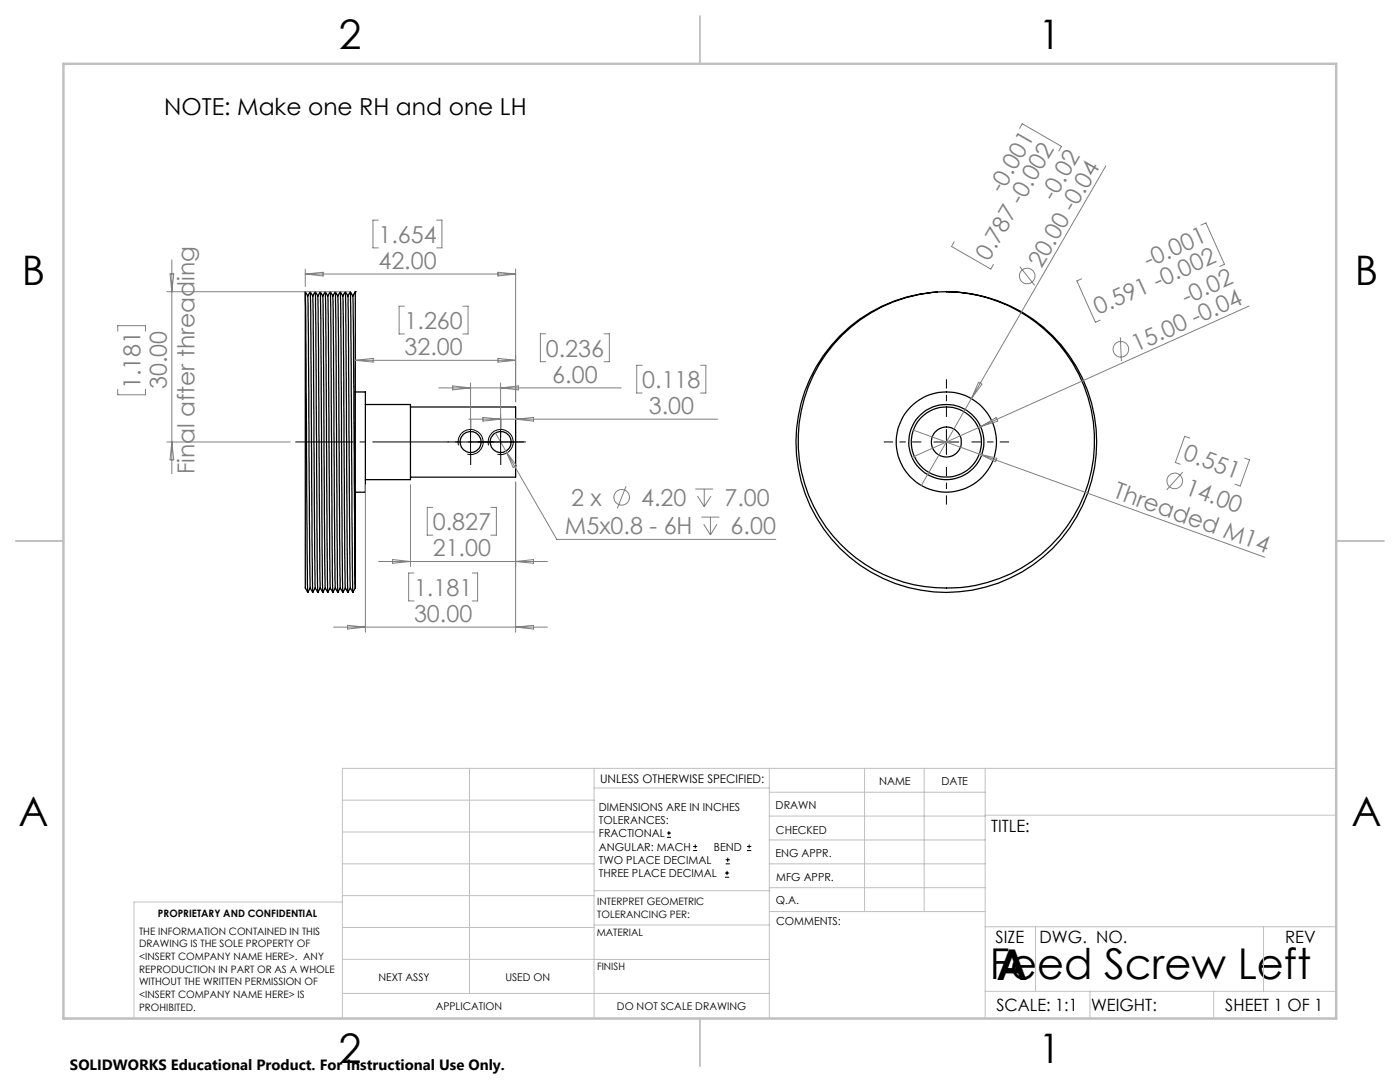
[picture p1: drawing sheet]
<svg xmlns="http://www.w3.org/2000/svg" width="279mm" height="216mm" viewBox="0 0 279 216" stroke-linecap="round" stroke-linejoin="round" font-family="sans-serif">
<g fill="none" stroke="#000" stroke-width=".25">
<path d="M60.9 58.2l.5 .9M60.9 58.2v59.1l.5 .9M60.9 58.2l.5 60M61.4 59.1l.5 58.2M61.9 58.2l.5 .9M61.9 58.2l-.5 .9M61.9 58.2l.5 60M62.4 59.1l.5 58.2M62.9 58.2l-.5 .9M62.9 58.2l.5 .9M62.9 58.2l.5 60M63.4 59.1l.5 58.2"/>
<path d="M63.9 58.2l.5 .9M63.9 58.2l-.5 .9M63.9 58.2l.5 60M64.4 59.1l.5 58.2M64.9 58.2l.5 .9M64.9 58.2l-.5 .9M64.9 58.2l.5 60M65.4 59.1l.5 57.3a2.21 2.21 0 0 0 .5 1.8M65.9 58.2l-.5 .9M66.4 59.1l-.5-.9 .5 60M66.4 59.1l.5 58.2M66.9 58.2l.5 .9"/>
<path d="M66.9 58.2l-.5 .9M66.9 58.2l.5 60M67.4 59.1l.5 58.2M67.9 58.2l.5 .9M67.9 58.2l-.5 .9M67.9 58.2l.5 60M68.4 59.1l.5 58.2M68.9 58.2l.5 .9M68.9 58.2l-.5 .9M68.9 58.2l.5 60M69.4 59.1l.5 58.2M69.9 58.2l.5 .9"/>
<path d="M69.9 58.2l-.5 .9M69.9 58.2l.5 60M70.4 59.1l.5 58.2M70.9 58.2l-.5 .9M70.9 58.2h.1M70.9 58.2v59.1M188.9 58.2a30 30 0 0 1 26.2 44.3 30 30 0 0 1-51.4 2.1 30 30 0 0 1 22.6-46.3h.7M70.9 78.2h2v20h-2M168 67a29.5 29.5 0 0 1 35-5.1 29.5 29.5 0 0 1 14.8 32.1 29.6 29.6 0 0 1-41.9 20.4 29.6 29.6 0 0 1-9.6-45.6zM72.9 80.7h9v15h-9M81.9 81.2h21v14h-21M61.9 117.3l-.5 .9"/>
<path d="M61.9 117.3l.5 .9M62.9 117.3l-.5 .9M62.9 117.3l.5 .9M63.9 117.3l-.5 .9M63.9 117.3l.5 .9M64.9 117.3l-.5 .9M64.9 117.3l.5 .9M65.9 117.3l-.5 .9M66.9 117.3l-.5 .9M66.9 117.3l.5 .9M67.9 117.3l-.5 .9M67.9 117.3l.5 .9"/>
<path d="M68.9 117.3l-.5 .9M68.9 117.3l.5 .9M69.9 117.3l-.5 .9M69.9 117.3l.5 .9M70.9 117.3l-.5 .9"/>
<circle cx="93.9" cy="88.2" r="2.1"/>
<circle cx="99.9" cy="88.2" r="2.1"/>
<circle cx="188.9" cy="88.2" r="10"/>
<circle cx="188.9" cy="88.2" r="3"/>
<circle cx="188.9" cy="88.2" r="7.5"/>
<circle cx="188.9" cy="88.2" r="7"/>
</g>
<g fill="none" stroke="#808080" stroke-width=".2">
<path d="M203.5 25.6l.5-.9 7.8 4.5-.5 .9M220.7 33.1l-26.8 46.5M33.3 58.2h36.6M33.9 54.6h.8l-.4 3.6zM34.3 51.9v42.6M60.9 53.7v3.5M60.9 54.7h42M60.9 54.7l3.6-.4v.8zM75.5 43.9h-1.1v5.6h1.1M87.1 43.9h1.1v5.6h-1.1M99.4 54.3l3.5 .4-3.5 .4zM102.9 53.7v26.5"/>
<path d="M190.4 48.2l-.5 1 7.8 4.5 .6-.9M203.5 53.2l3 3.7M215.9 55.6l-1 .5 3.7 8.2 1-.4M239.7 44.9l1-.4 3.7 8.2-1 .5M23.5 66.1v-1.1h5.5v1.1M23.5 77.7v1.1h5.5v-1.1M70.9 71.9h32M70.9 71.9l3.6-.4v.7zM80.7 61.1h-1v5.5h1M87.6 77.4h36.4M90.3 77l3.6 .4-3.6 .4zM92.4 61.1h1v5.5h-1"/>
<path d="M93.9 76.4v10.8M99.4 71.5l3.5 .4-3.5 .3zM99.9 76.4v10.8M99.9 77.4l3.6-.4v.8zM108.9 66.6h-1.1v5.6h1.1M120.5 66.6h1.1v5.6h-1.1M128.2 72.9h-1.1v5.5h1.1M139.8 72.9h1.1v5.5h-1.1M193.9 79.6l-10 17.3M195.3 76.3l.7 .4-2.1 2.9zM223.6 67.3l.2 4.8M249.3 61.1l-67.3 30.2"/>
<path d="M33.3 88.2h24.6M34.3 88.2l.4 3.6h-.8zM72.9 96.7v29.5M81.9 96.7v16.3M93.6 83.6h49.6M96.4 83.3l3.5 .3-3.5 .4zM98.9 86.4l2.1 3.6M101 90l10.1 17.6h43.7M101 90l2.1 2.9-.7 .4zM102.9 83.6l3.6-.3v.7zM102.9 96.2v30M125 97l-1.8 4.5"/>
<path d="M138.7 97.6h3.6M139.2 99l1.3 2.1M140.5 97.6v3.5M141.9 99l-1.4 2.1M182.3 85.8l13.1 4.8M195.4 90.6l57 20.6M195.4 90.6l3.5 .8-.3 .7zM195.7 85.1l3.1-1.8 .3 .7zM236 94.2l-3.2 3.6M237.5 87.4l-1.1-.3-1.8 5.2 .9 .3M248.4 91.4l1 .4-1.9 5.2-1-.4M75.6 112h33.7"/>
<path d="M78.4 111.7l3.5 .3-3.5 .4zM82.6 114.3h-1v5.6h1M86.4 101.2h-1.1v5.6h1.1M94.3 114.3h1v5.6h-1M98 101.2h1.1v5.6h-1.1M102.9 112l3.6-.3v.7zM140 103.2h3.5M140.4 104.6l1.4 2.2M141.8 103.2v3.6M143.1 104.6l-1.3 2.2M66.6 125.1h42.7M69.4 124.8l3.5 .3-3.5 .4z"/>
<path d="M102.9 125.1l3.6-.3v.7z"/>
<circle cx="205" cy="55.1" r="1.56"/>
<circle cx="223.7" cy="69.7" r="1.56"/>
<circle cx="124.1" cy="99.2" r="1.55"/>
<circle cx="234.4" cy="96" r="1.55"/>
</g>
<g fill="none" stroke="#000" stroke-width=".2">
<path d="M91.4 88.2h5M91.5 88.9a2.5 2.5 0 0 1 2.2-3.2 2.5 2.5 0 0 1 2.7 2.7 2.5 2.5 0 0 1-3.1 2.2M93.9 85.7v5M97.4 88.2h5M97.5 88.9a2.5 2.5 0 0 1 2.2-3.2 2.5 2.5 0 0 1 2.7 2.7 2.5 2.5 0 0 1-3.1 2.2M99.9 85.7v5M186.4 88.2h4.9M188.9 85.7v5M133.1 167.1h.8M133.1 166.2h.8M133.5 165.8v.9M138.3 169.7h.8"/>
<path d="M138.3 168.9h.8M138.7 168.5v.8M144.7 175h.8M144.7 174.2h.8M144.8 172.4h.9M144.8 171.6h.9M145.1 173.8v.8M145.2 171.1v.9M149.1 169.7h.8M149.1 168.9h.8M149.5 168.5v.8"/>
</g>
<path d="M104.9 88.2h-46" fill="none" stroke="#000" stroke-width=".2" stroke-dasharray="15.2 1.3 1.3 1.3" stroke-dashoffset="3.7" stroke-linecap="butt"/>
<path d="M183.9 88.2h-7.5M188.9 83.2v-7.5M188.9 93.2v7.5M193.9 88.2h7.5" fill="none" stroke="#000" stroke-width=".2" stroke-dasharray="15.2 1.3 1.3 1.3" stroke-dashoffset="13.4" stroke-linecap="butt"/>
<path d="M91.4 88.2h-2.1M93.9 85.7v-2.1M93.9 90.7v2.1M96.4 88.2h2.1M97.4 88.2h-2.1M99.9 85.7v-2.1M99.9 90.7v2.1M102.4 88.2h2.1" fill="none" stroke="#000" stroke-width=".2" stroke-dasharray="15.2 1.3 1.3 1.3" stroke-linecap="butt"/>
<g fill="none" stroke="#c0c0c0" stroke-width=".2">
<path d="M68.3 159.7h50.3M93.7 153.3v44.9M118.6 153.3v49.9M118.6 157.2h34.9M153.5 153.3v49.9M153.5 158.1h43.1M172.5 153.3v28.6M184.4 153.3v28.6M196.6 153.3v49.9M266.7 153.3h-198.4v49.9M68.3 178.7h50.3M68.3 172.4h50.3"/>
<path d="M68.3 166h50.3M68.3 180h-41.6v23.2M118.6 177.7h35M153.5 167.6h43.1M153.5 162.8h43.1M153.5 172.4h43.1M153.5 177.1h43.1M196.6 162.7h70.1M68.3 198.2h85.2M68.3 191.4l85.2 .1M68.3 185.1h50.3M118.6 184.6h35"/>
<path d="M153.6 181.9h43M196.6 197.8h70.1M196.6 184.9h70.1M206.7 184.9v12.9M217.5 197.8v5.4M242.2 197.8v5.4M252.2 184.9v12.9"/>
</g>
<path d="M139.7 3.2v9.5M3.1 107.9h9.6M266.7 107.9h9.5M139.7 203.2v9.6" fill="none" stroke="#c0c0c0" stroke-width=".25"/>
<path d="M12.7 12.7h254v190.5h-254z" fill="none" stroke="#c0c0c0" stroke-width=".5"/>
<g font-size="8.5">
<text x="197.5" y="195.4">Feed Screw Left</text>
<text x="198.9" y="195.5">A</text>
</g>
<g font-size="8.1">
<text x="67.6" y="9.7">2</text>
<text x="207.3" y="9.7">1</text>
<text x="4.4" y="57">B</text>
<text x="270.4" y="57">B</text>
<text x="3.7" y="164.9">A</text>
<text x="269.7" y="164.9">A</text>
<text x="67.6" y="212.2">2</text>
<text x="207.3" y="212.2">1</text>
</g>
<text font-size="4.7" x="32.8" y="23">NOTE: Make one RH and one LH</text>
<g font-size="4.7" fill="#808080">
<text x="200" y="38.8" transform="rotate(-60 200 38.8)">-0.001</text>
<text x="210.4" y="40.3" transform="rotate(-60 210.4 40.3)">-0.02</text>
<text x="75.5" y="48.4">1.654</text>
<text x="75.5" y="53.7">42.00</text>
<text x="197.4" y="52.2" transform="rotate(-60 197.4 52.2)">0.787 -0.002</text>
<text x="207.8" y="53.7" transform="rotate(-60 207.8 53.7)">20.00 -0.04</text>
<text x="229.1" y="53.5" transform="rotate(-24 229.1 53.5)">-0.001</text>
<text x="80.7" y="65.6">1.260</text>
<text x="219.2" y="62.9" transform="rotate(-24 219.2 62.9)">0.591 -0.002</text>
<text x="236.7" y="60.8" transform="rotate(-24 236.7 60.8)">-0.02</text>
<text x="80.7" y="70.8">32.00</text>
<text x="108.9" y="71.1">0.236</text>
<text x="226.8" y="70.2" transform="rotate(-24 226.8 70.2)">15.00 -0.04</text>
<text x="28" y="77.7" transform="rotate(-90 28 77.7)">1.181</text>
<text x="33.3" y="77.7" transform="rotate(-90 33.3 77.7)">30.00</text>
<text x="110.2" y="76.4">6.00</text>
<text x="128.2" y="77.4">0.118</text>
<text x="129.5" y="82.6">3.00</text>
<text x="38.8" y="94.7" transform="rotate(-90 38.8 94.7)">Final after threading</text>
<text x="235.9" y="91.7" transform="rotate(20 235.9 91.7)">0.551</text>
<text x="114" y="100.9">2 x</text>
<text x="127.9" y="100.9">4.20</text>
<text x="144.6" y="100.9">7.00</text>
<text x="222" y="99.2" transform="rotate(20 222 99.2)">Threaded M14</text>
<text x="236.3" y="98.5" transform="rotate(20 236.3 98.5)">14.00</text>
<text x="86.4" y="105.8">0.827</text>
<text x="112.7" y="106.5">M5x0.8 - 6H</text>
<text x="145.8" y="106.5">6.00</text>
<text x="86.4" y="111">21.00</text>
<text x="82.6" y="118.9">1.181</text>
<text x="82.6" y="124.1">30.00</text>
</g>
<g font-size="3.4">
<text x="197.8" y="166">TITLE:</text>
<text x="198.7" y="188.1">SIZE</text>
<text x="207.5" y="188.1">DWG. NO.</text>
<text x="256.5" y="188.2">REV</text>
<text x="198.8" y="201.7">SCALE: 1:1</text>
<text x="217.7" y="201.8">WEIGHT:</text>
<text x="244.5" y="201.7">SHEET 1 OF 1</text>
</g>
<text font-size="3" x="14" y="213.5">SOLIDWORKS Educational Product. For Instructional Use Only.</text>
<text font-size="2.4" x="119.8" y="156.2">UNLESS OTHERWISE SPECIFIED:</text>
<g font-size="2.2">
<text x="119.5" y="161.8">DIMENSIONS ARE IN INCHES</text>
<text x="154.8" y="161.4">DRAWN</text>
<text x="175.4" y="156.6">NAME</text>
<text x="187.9" y="156.7">DATE</text>
<text x="119.5" y="164.4">TOLERANCES:</text>
<text x="119.5" y="167.1">FRACTIONAL</text>
<text x="154.9" y="166.3">CHECKED</text>
<text x="119.5" y="169.7">ANGULAR: MACH</text>
<text x="119.5" y="172.4">TWO PLACE DECIMAL</text>
<text x="142.5" y="169.7">BEND</text>
<text x="154.8" y="171">ENG APPR.</text>
<text x="119.5" y="175">THREE PLACE DECIMAL</text>
<text x="154.9" y="175.7">MFG APPR.</text>
<text x="154.9" y="180.4">Q.A.</text>
<text x="154.9" y="184.6">COMMENTS:</text>
</g>
<g font-size="2.1">
<text x="75.5" y="195.7">NEXT ASSY</text>
<text x="100.9" y="195.7">USED ON</text>
<text x="86.9" y="201.5">APPLICATION</text>
<text x="123.1" y="201.6">DO NOT SCALE DRAWING</text>
</g>
<g font-size="2">
<text x="31.5" y="182.9">PROPRIETARY AND CONFIDENTIAL</text>
<text x="119.2" y="180.6">INTERPRET GEOMETRIC</text>
<text x="119.2" y="183.1">TOLERANCING PER:</text>
<text x="27.8" y="186.5">THE INFORMATION CONTAINED IN THIS</text>
<text x="27.8" y="189">DRAWING IS THE SOLE PROPERTY OF</text>
<text x="27.8" y="191.6">&lt;INSERT COMPANY NAME HERE&gt;. ANY</text>
<text x="119.1" y="186.7">MATERIAL</text>
<text x="27.8" y="194.1">REPRODUCTION IN PART OR AS A WHOLE</text>
<text x="27.8" y="196.6">WITHOUT THE WRITTEN PERMISSION OF</text>
<text x="119.1" y="193.5">FINISH</text>
<text x="27.8" y="199.1">&lt;INSERT COMPANY NAME HERE&gt; IS</text>
<text x="27.8" y="201.7">PROHIBITED.</text>
</g>
</svg>
